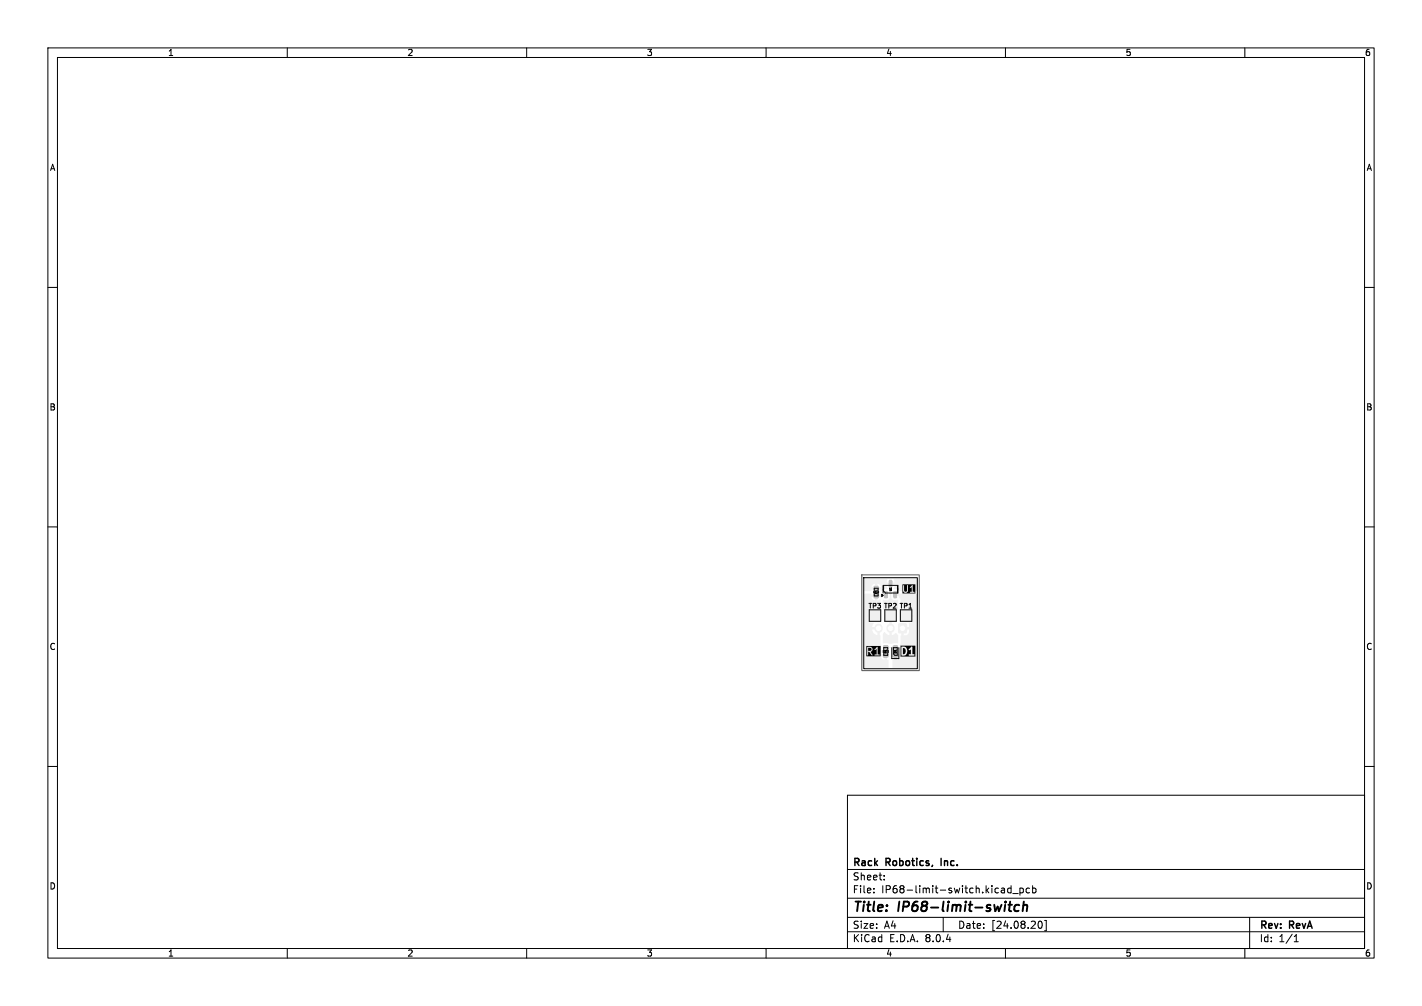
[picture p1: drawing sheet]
<svg xmlns="http://www.w3.org/2000/svg" width="297mm" height="210mm" viewBox="0 0 297 210" stroke-linecap="round" stroke-linejoin="round" font-family="sans-serif">
<g fill="#f0f0f0" stroke="#f0f0f0" stroke-width=".21">
<path d="M184.6 134.8h.8v.7h-.8z"/>
<path d="M184.6 136.5h.8v.7h-.8z"/>
<path d="M184.8 123.5l.5 .1v1.2l-.5-.1z"/>
<path d="M186.7 123.5l.5 .1v1.2l-.5-.1z"/>
<path d="M185.7 121.2l.6 .1-.1 1.2-.5-.1z"/>
<path d="M182.6 122.4h.8v.8h-.8z"/>
<path d="M182.6 124h.8v.8h-.8z"/>
<path d="M186.6 136.4h.8v.8h-.8z"/>
<path d="M186.6 134.8h.8v.8h-.8z"/>
<path d="M188.3 127.5h2v2h-2z"/>
<path d="M181.7 127.5h2v2h-2z"/>
<path d="M185 127.5h2v2h-2z"/>
<path d="M187.7 130.2h1.6v1.9h-1.6z"/>
</g>
<path d="M183.5 131v.3M186 131v.3" fill="none" stroke="#f0f0f0" stroke-width="1.7"/>
<path d="M185 136.8h.1M185 135.2h2" fill="none" stroke="#f0f0f0" stroke-width=".21"/>
<g fill="#f0f0f0">
<path d="M180.5 123.9h1.4l.1 .2h2v-.2h.4l.9 .1-.1 .4h-.9l-.1 .3-.1 .1-.1-.2h-.7v.7l.6-.1v1.7l-.9 .1v1.7l-1.7 .1 .1 1.1 1.1 .2-.3 .8h.9v.5h-.9a1.34 1.34 0 0 0 1.1 1.2v-1h.4l.4 4.1a.36 .36 0 0 1 .2 .3 .36 .36 0 0 1-.2 .3l-.1 .3h1.2l.1 1.1 .3 .1v1.7l-5.1-.1v-2.3h3.5a.69 .69 0 0 0 .7 .6v-.6h-4.2v-9.6h.8v.7h1.2v-1.2h-.9l-.3 .5h-.8v-2.9h1.5a.71 .71 0 0 0 .7 .7v-.7h-2.2z"/>
<path d="M184.7 132l1 .6v-1h.6v1l.9-.5 .4 .5v1.7l-1.9 .1-1.3-.1v-2z"/>
<path d="M180.5 120.5l11 .1-.1 2.8h-3.6l-.4-.4h-.7l.1-.9h-.5v1l-.1 .4v1.4l.5 .4h.9v1.9l-.5-.2h-.8v3.7h-.6v-3.7h-.8l-.4 .3-.1-.1v-2l1.1 .1 .3-.5v-1.3l-.1-.4v-1h-.5l.1 .9h-.7l-.3 .4h-.3v-.3h-2v.3l-1.5-.1v-.7h2.2v-.7h.6v.7h.7a.71 .71 0 0 0-.7-.7h-.6a.71 .71 0 0 0-.7 .7h-1.5v-1.3h4.7v.3h1.6a.71 .71 0 0 0-.5-.9v.9h-.6v-.9l-.4 .2-.1 .4h-4.7z"/>
<path d="M186.7 123.9l4.8 .1v15.5h-5.1v-1.7l.3-.1v-.7h.6v.7a.71 .71 0 0 0 .7-.7h-1.3l.1-.5h1.2v-.1a.56 .56 0 0 1 0-.9l-.1-.8 .2-.5 .2-2.6h.4v1a.91 .91 0 0 0 1-.2 .91 .91 0 0 0 .2-1h-1v-.5h1l-.1-.8 .6-.1 .3-.3v-.9l-1.7-.1v-1.7h.5v1.2h1.2v-.9l-.3-.3h-2.3v-1.8l-.3-.5-.1-.3h-1z"/>
</g>
<g fill="#fff" stroke="#fff" stroke-width=".21">
<circle cx="188.5" cy="131.2" r=".47"/>
<circle cx="186" cy="131.2" r=".47"/>
<circle cx="183.5" cy="131.2" r=".47"/>
</g>
<g fill="#c4c4c4" stroke="#c4c4c4" stroke-width=".21">
<path d="M184.6 134.8h.8v.7h-.8z"/>
<path d="M184.6 136.5h.8v.7h-.8z"/>
<path d="M184.8 123.5l.5 .1v1.2l-.5-.1z"/>
<path d="M186.7 123.5l.5 .1v1.2l-.5-.1z"/>
<path d="M185.7 121.2l.6 .1-.1 1.2-.5-.1z"/>
<path d="M182.6 122.4h.8v.8h-.8z"/>
<path d="M182.6 124h.8v.8h-.8z"/>
<path d="M186.6 136.4h.8v.8h-.8z"/>
<path d="M186.6 134.8h.8v.8h-.8z"/>
</g>
<g fill="none" stroke="#000" stroke-width=".21">
<path d="M10 10h277v190h-277zM12 12h273v186h-273zM60 10v2M110 10v2M160 10v2M210 10v2M260 10v2M10 60h2M285 60h2M10 110h2M285 110h2M180.4 120.6h11.2v19h-11.2z"/>
<path d="M181.6 127.3h2.4v2.4h-2.4zM182.5 123.5v.2M182.6 122.8h.8v1.6h-.8zM183.5 123.5v.2M184.4 122.2v1.6M184.5 135.8v.4M184.6 122.2h2.8v1.6h-2.4l-.4-.4zM184.6 135.2h.8v1.6h-.8zM184.8 127.3h2.4v2.4h-2.4zM185.5 135.8v.4M186.3 135.2v2.3h1.4v-2.3M186.6 135.2h.8v1.6h-.5l-.3-.3z"/>
<path d="M187.6 122.2v1.6M188 127.3h2.4v2.4h-2.4zM10 160h2M285 160h2M177 166h108v32h-108zM60 198v2M110 198v2M160 198v2M177 194.5h108M177 191.5h108M177 187.5h108M177 181.5h108"/>
<path d="M182.5 186.3v.1M182.5 185.5v.1M184.7 183.6v.1M184.7 182.8v.1M197 191.5v3M210 198v2M211.2 184.9v1.5M211.2 185.5l-.5-.1-.2 .3 .1 .6h.6M211.5 186.5h1.2M213 185.5l.5-.1 .2 .3-.1 .6h-.6M213 185.4v1.5M215 185.5l-.4-.1-.3 .3 .2 .6h.5"/>
<path d="M215.7 185.5l.4-.1 .3 .3-.2 .6h-.5M215.7 184.9v1.5M216.9 192.6l.3-.3a.8 .8 0 0 1 .5 .7 .8 .8 0 0 1-.5 .8l-.3-.3M218.2 192.2h.3v2.1h-.3M260 198v2M261 191.5v6.5M270.3 196.6h.9M270.3 195.5l.4-.4v1.5"/>
</g>
<path d="M181.3 135.2l.6 .1 .1 .5-.7 .1zM180.9 134.9h3v2.1h-3v-1.9h.2l.1 1.7 .1-.1v-.6h.2l.6 .7h.1l-.4-.7 .3-.2 .1-.3 .6 .1 .3-.3v1.2h-.4v.2l1.1-.1-.5-.1v-1.6l-.7 .6h-.4l-.2-.5h-1.1zM188.6 135.3a.64 .64 0 0 1 .6 .6 .64 .64 0 0 1-.6 .7zM188.5 122h2.7v1.9h-2.7v-1.7h.1v1.2l.2 .3h.5l.2-.1 .1-1 .6 .1 .2-.2v1h-.3v.2h.9l-.4-.2-.1-1.4-.5 .5h-.4v-.4h-.1l-.1 1.1-.2 .2h-.3l-.1-1.3h-.3zM188.1 134.8h3.1v2.3h-3.1v-2h.2v1.8h.5l.5-.3 .2-.5-.1-.5h.4l.1 .1 .3-.1v1h-.3v.3h1v-.3h-.3v-1.5l-.3-.1a.7 .7 0 0 1-.9 .5l-.3-.4-.3-.1-.7 .1z" fill="#000"/>
<path d="M184.2 124.1l.3 .2-.3 .2z" fill="#000" stroke="#000" stroke-width=".21"/>
<path d="M210.6 188.9h.8M211 188.2l-.2 1.7v.2l.4 .1M212.9 189a.66 .66 0 0 0-1 .3l-.1 .5 .2 .3h.7M213.7 189.1l.3-.2 .5 .1-.1 1.2M213.8 188.2l-.2 2" fill="none" stroke="#000" stroke-width=".4"/>
<path d="M196.6 179.2v1.5" fill="none" stroke="#000" stroke-width=".3"/>
<path d="M180 120h12v20h-12z" fill="none" stroke="#575757" stroke-width=".21"/>
<g font-size="2.8">
<text x="178" y="190.9">Title:</text>
<text x="187.7" y="190.9">IP68-limit-switch</text>
</g>
<g font-size="2.1">
<text x="178" y="184">Sheet:</text>
<text x="178" y="181.2">Rack</text>
<text x="185.1" y="181.2">Robotics,</text>
<text x="197.2" y="181.2">Inc.</text>
<text x="178" y="186.7">File:</text>
<text x="184.1" y="186.7">IP68-limit-switch.kicad_pcb</text>
<text x="178" y="196.9">KiCad</text>
<text x="178" y="194.1">Size:</text>
<text x="184.7" y="194.1">A4</text>
<text x="185.7" y="196.9">E.D.A.</text>
<text x="193.3" y="196.9">8.0.4</text>
<text x="200" y="194.1">Date:</text>
<text x="207" y="194.1">[24.08.20]</text>
<text x="263" y="194.3">Rev:</text>
<text x="263" y="196.9">Id:</text>
<text x="267.1" y="196.9">1/1</text>
<text x="269.4" y="194.3">RevA</text>
</g>
<g font-size="1.8">
<text x="35" y="11.9">1</text>
<text x="85" y="11.9">2</text>
<text x="135" y="11.9">3</text>
<text x="185" y="11.9">4</text>
<text x="235" y="11.9">5</text>
<text x="285" y="11.9">6</text>
<text x="10.3" y="35.9">A</text>
<text x="285.4" y="35.9">A</text>
<text x="10.3" y="85.9">B</text>
<text x="285.3" y="85.9">B</text>
<text x="10.3" y="135.9">C</text>
<text x="285.3" y="135.9">C</text>
<text x="10.3" y="185.9">D</text>
<text x="285.3" y="185.9">D</text>
<text x="35" y="199.9">1</text>
<text x="85" y="199.9">2</text>
<text x="135" y="199.9">3</text>
<text x="185" y="199.9">4</text>
<text x="235" y="199.9">5</text>
<text x="285" y="199.9">6</text>
</g>
<text font-size="1.4" x="181.3" y="127.2">TP3 TP2 TP1</text>
<g font-size=".6">
<text x="183.3" y="124" transform="rotate(-90 183.3 124)">C1</text>
<text x="186.3" y="123.5" transform="rotate(-90 186.3 123.5)">U1</text>
<text x="185.3" y="136.4" transform="rotate(-90 185.3 136.4)">R1</text>
<text x="187.3" y="136.4" transform="rotate(-90 187.3 136.4)">D1</text>
</g>
</svg>
